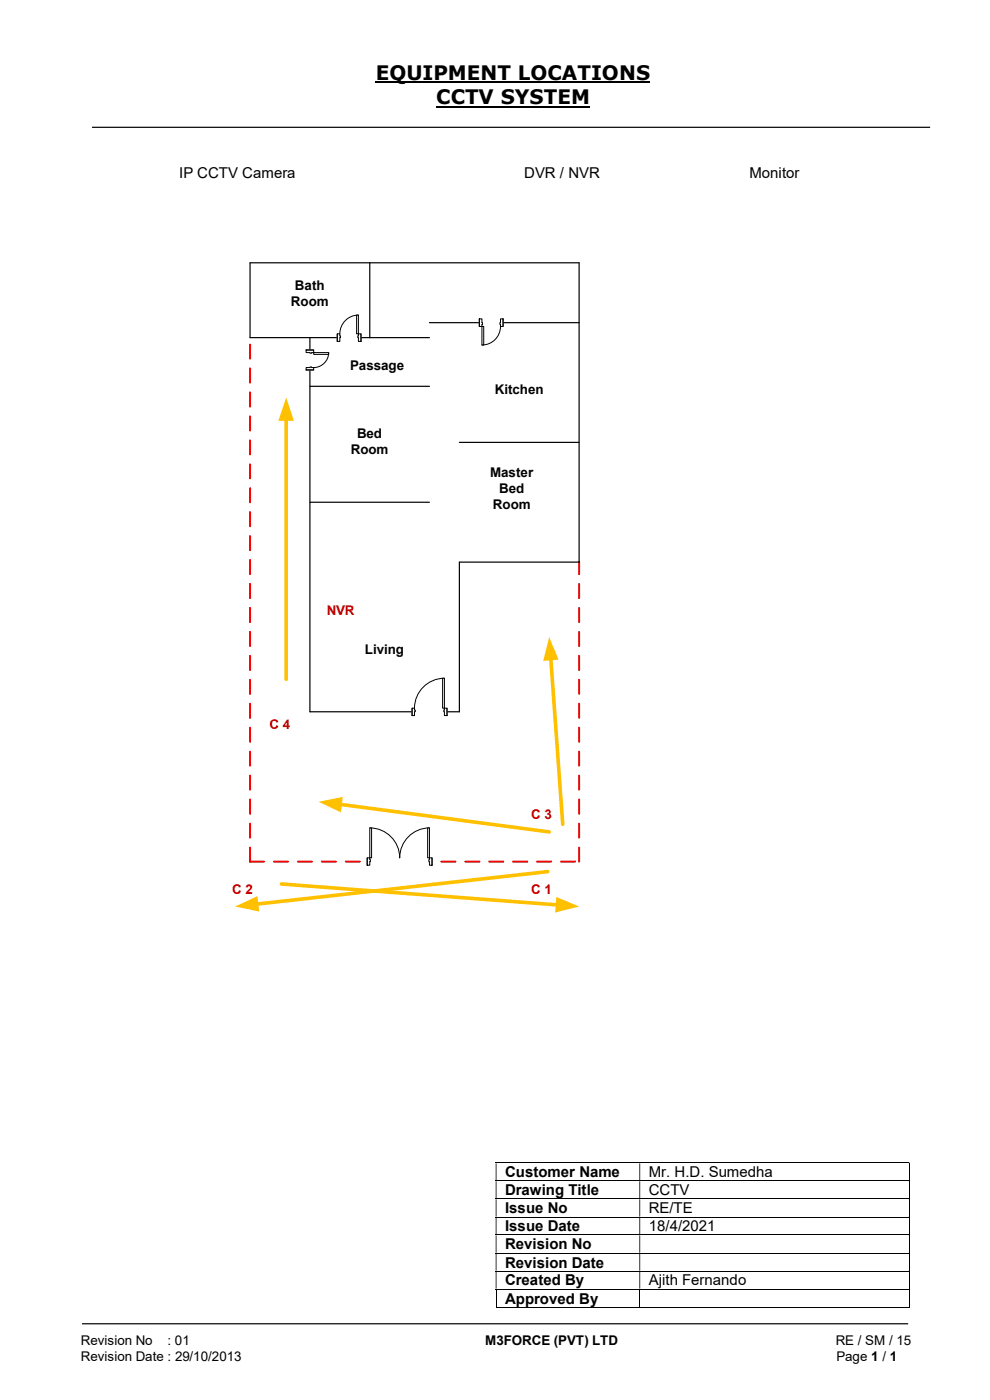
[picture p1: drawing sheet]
<svg xmlns="http://www.w3.org/2000/svg" width="210mm" height="297mm" viewBox="0 0 210 297" stroke-linecap="round" stroke-linejoin="round" font-family="sans-serif">
<path d="M79.7 17.5h58.2M92.5 22.6h32.6" fill="none" stroke="#000" stroke-width=".42"/>
<path d="M19.5 27h177.8M17.4 280.8h175.3" fill="none" stroke="#000" stroke-width=".25"/>
<g fill="none" stroke="#000" stroke-width=".21">
<path d="M105.2 246.7h87.6M105.2 250.5h87.6M105.2 254.3h87.6M105.2 258.2h87.6M192.9 246.8v3.6M192.9 250.6v3.7M192.9 254.4v3.7M192.9 258.3v3.6M105.2 262h87.6M105.2 265.9h87.6M105.2 269.7h87.6M105.2 273.5h87.6"/>
<path d="M105.2 277.3h30.4M105.2 273.6v3.8M135.7 273.6v3.8M135.8 277.3h57M192.9 262.1v3.7M192.9 265.9v3.7M192.9 269.7v3.7M192.9 273.6v3.8"/>
</g>
<g fill="#000">
<path d="M192.8 246.6h.2v.2h-.2zM105.2 246.8h.1v3.6h-.1zM135.6 246.8h.2v3.6h-.2z" fill-rule="evenodd"/>
<path d="M192.8 250.4h.2v.2h-.2zM105.2 250.6h.1v3.7h-.1zM135.6 250.6h.2v3.7h-.2z" fill-rule="evenodd"/>
<path d="M192.8 254.3h.2v.1h-.2zM105.2 254.4h.1v3.7h-.1zM135.6 254.4h.2v3.7h-.2z" fill-rule="evenodd"/>
<path d="M192.8 258.1h.2v.2h-.2zM105.2 258.3h.1v3.6h-.1zM135.6 258.3h.2v3.6h-.2z" fill-rule="evenodd"/>
<path d="M192.8 261.9h.2v.2h-.2zM105.2 262.1h.1v3.7h-.1zM135.6 262.1h.2v3.7h-.2z" fill-rule="evenodd"/>
<path d="M192.8 265.8h.2v.1h-.2zM105.2 265.9h.1v3.7h-.1zM135.6 265.9h.2v3.7h-.2z" fill-rule="evenodd"/>
<path d="M192.8 269.6h.2v.1h-.2zM105.2 269.7h.1v3.7h-.1zM135.6 269.7h.2v3.7h-.2z" fill-rule="evenodd"/>
</g>
<path d="M192.8 273.4h.2v.2h-.2zM192.8 277.2h.2v.2h-.2z" fill="#000"/>
<path d="M60.7 88.9v55.2" fill="none" stroke="#ffc000" stroke-width=".76"/>
<path d="M60.7 84.3l1.7 5h-3.3z" fill="#ffc000"/>
<g fill="#f00">
<path d="M52.9 179.7h.3l.1 .1v3l-.3 .2-.2-.2zM52.9 174.6h.3l.1 .2v2.9l-.3 .2-.2-.2zM52.9 169.5l.1-.1 .3 .2v3l-.3 .2-.2-.2zM52.9 164.4l.1-.1 .3 .2v3l-.3 .2-.2-.2zM52.9 159.3h.1l.3 .2v2.9l-.3 .2-.2-.2zM52.9 154.3l.1-.1 .3 .2v3l-.3 .2-.2-.2zM52.9 149.2l.1-.1 .3 .2v3l-.3 .2-.2-.2zM52.9 144.1l.1-.1 .3 .2v3l-.3 .2-.2-.2zM52.9 139l.1-.1 .3 .2v3l-.3 .2-.2-.2zM52.9 133.9h.1l.3 .2v2.9l-.3 .2-.2-.2zM52.9 128.9l.1-.1 .3 .2v3l-.3 .2-.2-.2zM52.9 123.8h.3l.1 .1v3l-.3 .2-.2-.2zM52.9 118.7h.3l.1 .1v3l-.3 .2-.2-.2zM52.9 113.6h.3l.1 .1v3l-.3 .2-.2-.2zM52.9 108.5h.3l.1 .2v2.9l-.3 .2-.2-.2zM52.9 103.4h.3l.1 .2v3l-.3 .2-.2-.2zM52.9 98.4h.3l.1 .1v3l-.3 .2-.2-.2zM52.9 93.3h.3l.1 .1v3l-.3 .2-.2-.2zM52.9 88.2h.3l.1 .1v3l-.3 .2-.2-.2zM52.9 83.1h.3l.1 .2v2.9l-.3 .2-.2-.2zM52.9 78h.3l.1 .2v3l-.3 .2-.2-.2zM52.9 73h.3l.1 .1v3l-.3 .2-.2-.2z"/>
<path d="M122.7 179.7h.3l.1 .1v3l-.2 .2-.3-.2zM122.7 174.6h.3l.1 .2v2.9l-.2 .2-.3-.2zM122.7 169.5l.2-.1 .2 .2v3l-.2 .2-.3-.2zM122.7 164.4l.2-.1 .2 .2v3l-.2 .2-.3-.2zM122.7 159.3h.2l.2 .2v2.9l-.2 .2-.3-.2zM122.7 154.3l.2-.1 .2 .2v3l-.2 .2-.3-.2zM122.7 149.2l.2-.1 .2 .2v3l-.2 .2-.3-.2zM122.7 144.1l.2-.1 .2 .2v3l-.2 .2-.3-.2zM122.7 139l.2-.1 .2 .2v3l-.2 .2-.3-.2zM122.7 133.9h.2l.2 .2v2.9l-.2 .2-.3-.2zM122.7 128.9l.2-.1 .2 .2v3l-.2 .2-.3-.2zM122.7 123.8h.3l.1 .1v3l-.2 .2-.3-.2zM122.7 119.1h.3l.1 .2v2.5l-.2 .2-.3-.2z"/>
</g>
<path d="M53 55.8v15.8M78.4 55.8v15.8h12.7M122.9 55.8v63.5M65.7 71.6v79.4M97.5 93.9h25.4M97.5 119.3v31.7" fill="none" stroke="#000" stroke-width=".25"/>
<path d="M52.9 182.6h3.1l.2 .2-.2 .2h-3l-.2-.2zM58 182.6h3.1l.2 .2-.2 .2h-3l-.2-.2zM63.1 182.6h3.1l.2 .2-.2 .2h-3l-.2-.2zM68.1 182.6h3.1l.3 .2-.3 .2h-2.9l-.2-.2zM73.2 182.6h3.1l.2 .2-.2 .2h-2.9l-.2-.2zM78.3 182.6h3.1l.2 .2-.2 .2h-3l-.2-.2zM83.4 182.6h3.1l.2 .2-.2 .2h-3l-.2-.2zM88.4 182.6h3.1l.2 .2-.2 .2h-2.9l-.3-.2zM93.5 182.6h3.1l.2 .2-.2 .2h-3l-.2-.2zM98.6 182.6h3.1l.2 .2-.2 .2h-3l-.2-.2zM103.6 182.6h3.2l.2 .2-.2 .2h-3l-.2-.2zM108.7 182.6h3.1l.3 .2-.3 .2h-2.9l-.2-.2zM113.8 182.6h3.1l.2 .2-.2 .2h-2.9l-.3-.2zM118.9 182.6h3.1l.2 .2-.2 .2h-3l-.2-.2z" fill="#f00"/>
<path d="M53 55.8h69.9M53 71.6h25.4M91.1 68.5h31.8M65.7 82h25.4M65.7 106.6h25.4M97.5 119.3h25.4M65.7 151h31.8" fill="none" stroke="#000" stroke-width=".25"/>
<path d="M101.7 67.6h5v1.7h-5z" fill="#fff"/>
<path d="M101.7 67.6h5v1.7h-5z" fill="none" stroke="#fff" stroke-width=".21"/>
<path d="M101.7 67.6v1.7h.5v-1.7zM106.2 67.6h.5v1.7h-.5z" fill-rule="evenodd" fill="#fff"/>
<path d="M102.2 68.5v-.9h-.5v1.7h.5v-.5M106.2 68.5v-.9h.5v1.7h-.5v-.5" fill="none" stroke="#000" stroke-width=".21"/>
<path d="M102.2 68.5v.3h.2v-.3zM106 68.5h.2v.3h-.2z" fill-rule="evenodd" fill="#fff"/>
<path d="M101.7 67.6v1.7M102.2 68.5h.2v.3h-.2M106.2 68.5h-.2v.3h.2M106.2 69.3a3.9 3.9 0 0 1-4 3.9M106.7 67.6v1.7" fill="none" stroke="#000" stroke-width=".21"/>
<path d="M102.2 69.3h.4v3.9h-.4z" fill="#fff"/>
<path d="M102.2 69.3h.4v3.9h-.4z" fill="none" stroke="#000" stroke-width=".21"/>
<path d="M87.4 150.2h7.4v1.6h-7.4z" fill="#fff"/>
<path d="M87.4 150.2h7.4v1.6h-7.4z" fill="none" stroke="#fff" stroke-width=".21"/>
<path d="M94.3 150.2v1.6h.5v-1.6zM87.4 150.2h.5v1.6h-.5z" fill-rule="evenodd" fill="#fff"/>
<path d="M87.9 150.6v-.4h-.5v1.6h.5v-.8M94.3 150.6v-.4h.5v1.6h-.5v-.8" fill="none" stroke="#000" stroke-width=".21"/>
<path d="M94.1 150.6v.4h.2v-.4zM87.9 150.6h.2v.4h-.2z" fill-rule="evenodd" fill="#fff"/>
<path d="M87.4 150.2v1.6M87.9 150.6h.2v.4h-.2M94.3 150.6h-.2v.4h.2M94.3 143.9a6.4 6.4 0 0 0-6.4 6.3M94.8 150.2v1.6" fill="none" stroke="#000" stroke-width=".21"/>
<path d="M93.9 143.9h.4v6.3h-.4z" fill="#fff"/>
<path d="M93.9 143.9h.4v6.3h-.4z" fill="none" stroke="#000" stroke-width=".21"/>
<path d="M64.9 74.3h1.7v4.2h-1.7z" fill="#fff"/>
<path d="M64.9 74.3h1.7v4.2h-1.7z" fill="none" stroke="#fff" stroke-width=".21"/>
<path d="M64.9 74.3h1.6v.5h-1.6zM64.9 78v.5h1.6v-.5z" fill-rule="evenodd" fill="#fff"/>
<path d="M65.7 74.8h-.8v-.5h1.6v.5h-.4M65.7 78h-.8v.5h1.6v-.5h-.4" fill="none" stroke="#000" stroke-width=".21"/>
<path d="M65.7 74.8h.4v.1h-.4zM65.7 77.9v.1h.4v-.1z" fill-rule="evenodd" fill="#fff"/>
<path d="M64.9 74.3h1.6M64.9 78.5h1.6M65.7 74.8v.1h.4v-.1M65.7 78v-.1h.4v.1M69.7 74.8a3.2 3.2 0 0 1-3.2 3.2" fill="none" stroke="#000" stroke-width=".21"/>
<path d="M66.5 74.8h3.2v.4h-3.2z" fill="#fff"/>
<path d="M66.5 74.8h3.2v.4h-3.2z" fill="none" stroke="#000" stroke-width=".21"/>
<path d="M71.5 70.8h5.1v1.7h-5.1z" fill="#fff"/>
<path d="M71.5 70.8h5.1v1.7h-5.1z" fill="none" stroke="#fff" stroke-width=".21"/>
<path d="M76 70.8v1.6h.6v-1.6zM71.5 70.8h.6v1.6h-.6z" fill-rule="evenodd" fill="#fff"/>
<path d="M72.1 71.2v-.4h-.6v1.6h.6v-.8M76 71.2v-.4h.6v1.6h-.6v-.8" fill="none" stroke="#000" stroke-width=".21"/>
<path d="M75.9 71.2v.4h.1v-.4zM72.1 71.2h.1v.4h-.1z" fill-rule="evenodd" fill="#fff"/>
<path d="M71.5 70.8v1.6M72.1 71.2h.1v.4h-.1M76 66.8a4 4 0 0 0-3.9 4M76 71.2h-.1v.4h.1M76.6 70.8v1.6" fill="none" stroke="#000" stroke-width=".21"/>
<path d="M75.6 66.8h.4v4h-.4z" fill="#fff"/>
<path d="M75.6 66.8h.4v4h-.4z" fill="none" stroke="#000" stroke-width=".21"/>
<path d="M77.9 181.9h13.8v1.7h-13.8z" fill="#fff"/>
<path d="M77.9 181.9h13.8v1.7h-13.8z" fill="none" stroke="#fff" stroke-width=".21"/>
<path d="M91.1 182v1.6h.6v-1.6zM77.9 182h.5v1.6h-.5z" fill-rule="evenodd" fill="#fff"/>
<path d="M78.4 182.4v-.4h-.5v1.6h.5v-.8M91.1 182.4v-.4h.6v1.6h-.6v-.8" fill="none" stroke="#000" stroke-width=".21"/>
<path d="M91 182.4v.4h.1v-.4zM78.4 182.4h.2v.4h-.2z" fill-rule="evenodd" fill="#fff"/>
<path d="M78.4 175.6a6.4 6.4 0 0 1 6.4 6.4 6.3 6.3 0 0 1 6.3-6.4M77.9 182v1.6M78.4 182.4h.2v.4h-.2M91.1 182.4h-.1v.4h.1M91.7 182v1.6" fill="none" stroke="#000" stroke-width=".21"/>
<path d="M78.4 175.6h.4v6.4h-.4z" fill="#fff"/>
<path d="M78.4 175.6h.4v6.4h-.4z" fill="none" stroke="#000" stroke-width=".21"/>
<path d="M90.7 175.6h.4v6.4h-.4z" fill="#fff"/>
<path d="M90.7 175.6h.4v6.4h-.4z" fill="none" stroke="#000" stroke-width=".21"/>
<path d="M116.8 139.7l2.6 35.2" fill="none" stroke="#ffc000" stroke-width=".76"/>
<path d="M116.5 135.1l2 4.9-3.3 .2z" fill="#ffc000"/>
<path d="M59.7 187.5l58.6 4.5" fill="none" stroke="#ffc000" stroke-width=".76"/>
<path d="M118 190.3l4.9 2-5.1 1.3z" fill="#ffc000"/>
<path d="M116.2 184.9l-61.8 6.9" fill="none" stroke="#ffc000" stroke-width=".76"/>
<path d="M49.9 192.3l4.7-2.2 .4 3.3z" fill="#ffc000"/>
<path d="M72.1 170.6l44.4 5.9" fill="none" stroke="#ffc000" stroke-width=".76"/>
<path d="M67.6 170.1l5.1-1-.4 3.2z" fill="#ffc000"/>
<g font-size="4.2">
<text x="79.7" y="17">EQUIPMENT LOCATIONS</text>
<text x="92.5" y="22.1">CCTV SYSTEM</text>
</g>
<g font-size="3.2">
<text x="38" y="37.7">IP CCTV Camera</text>
<text x="111.2" y="37.7">DVR / NVR</text>
<text x="159" y="37.7">Monitor</text>
<text x="107.1" y="249.8">Customer Name</text>
<text x="137.6" y="249.8">Mr. H.D. Sumedha</text>
<text x="107.1" y="253.6">Drawing Title</text>
<text x="107.1" y="257.4">Issue No</text>
<text x="137.6" y="253.6">CCTV</text>
<text x="137.6" y="257.4">RE/TE</text>
<text x="107.1" y="261.2">Issue Date</text>
<text x="137.6" y="261.2">18/4/2021</text>
<text x="107.1" y="265">Revision No</text>
<text x="107.1" y="268.9">Revision Date</text>
<text x="107.1" y="272.7">Created By</text>
<text x="137.6" y="272.7">Ajith Fernando</text>
<text x="107.1" y="276.6">Approved By</text>
</g>
<g font-size="2.8">
<text x="61.7" y="65">Room</text>
<text x="62.6" y="61.6">Bath</text>
<text x="74.3" y="78.4">Passage</text>
<text x="105" y="83.6">Kitchen</text>
<text x="75.7" y="93">Bed</text>
<text x="74.4" y="96.4">Room</text>
<text x="104" y="101.2">Master</text>
<text x="104.6" y="108">Room</text>
<text x="105.9" y="104.6">Bed</text>
<text x="77.4" y="138.8">Living</text>
<text x="17.1" y="285.4">Revision No</text>
<text x="35.5" y="285.4">: 01</text>
<text x="102.9" y="285.4">M3FORCE (PVT) LTD</text>
<text x="177.3" y="285.4">RE / SM / 15</text>
<text x="17.1" y="288.7">Revision Date : 29/10/2013</text>
<text x="177.4" y="288.7">Page 1 / 1</text>
</g>
<g font-size="2.8" fill="#c00000">
<text x="69.3" y="130.4">NVR</text>
<text x="57.2" y="154.7">C 4</text>
<text x="112.7" y="173.7">C 3</text>
<text x="49.2" y="189.6">C 2</text>
<text x="112.7" y="189.6">C 1</text>
</g>
</svg>
